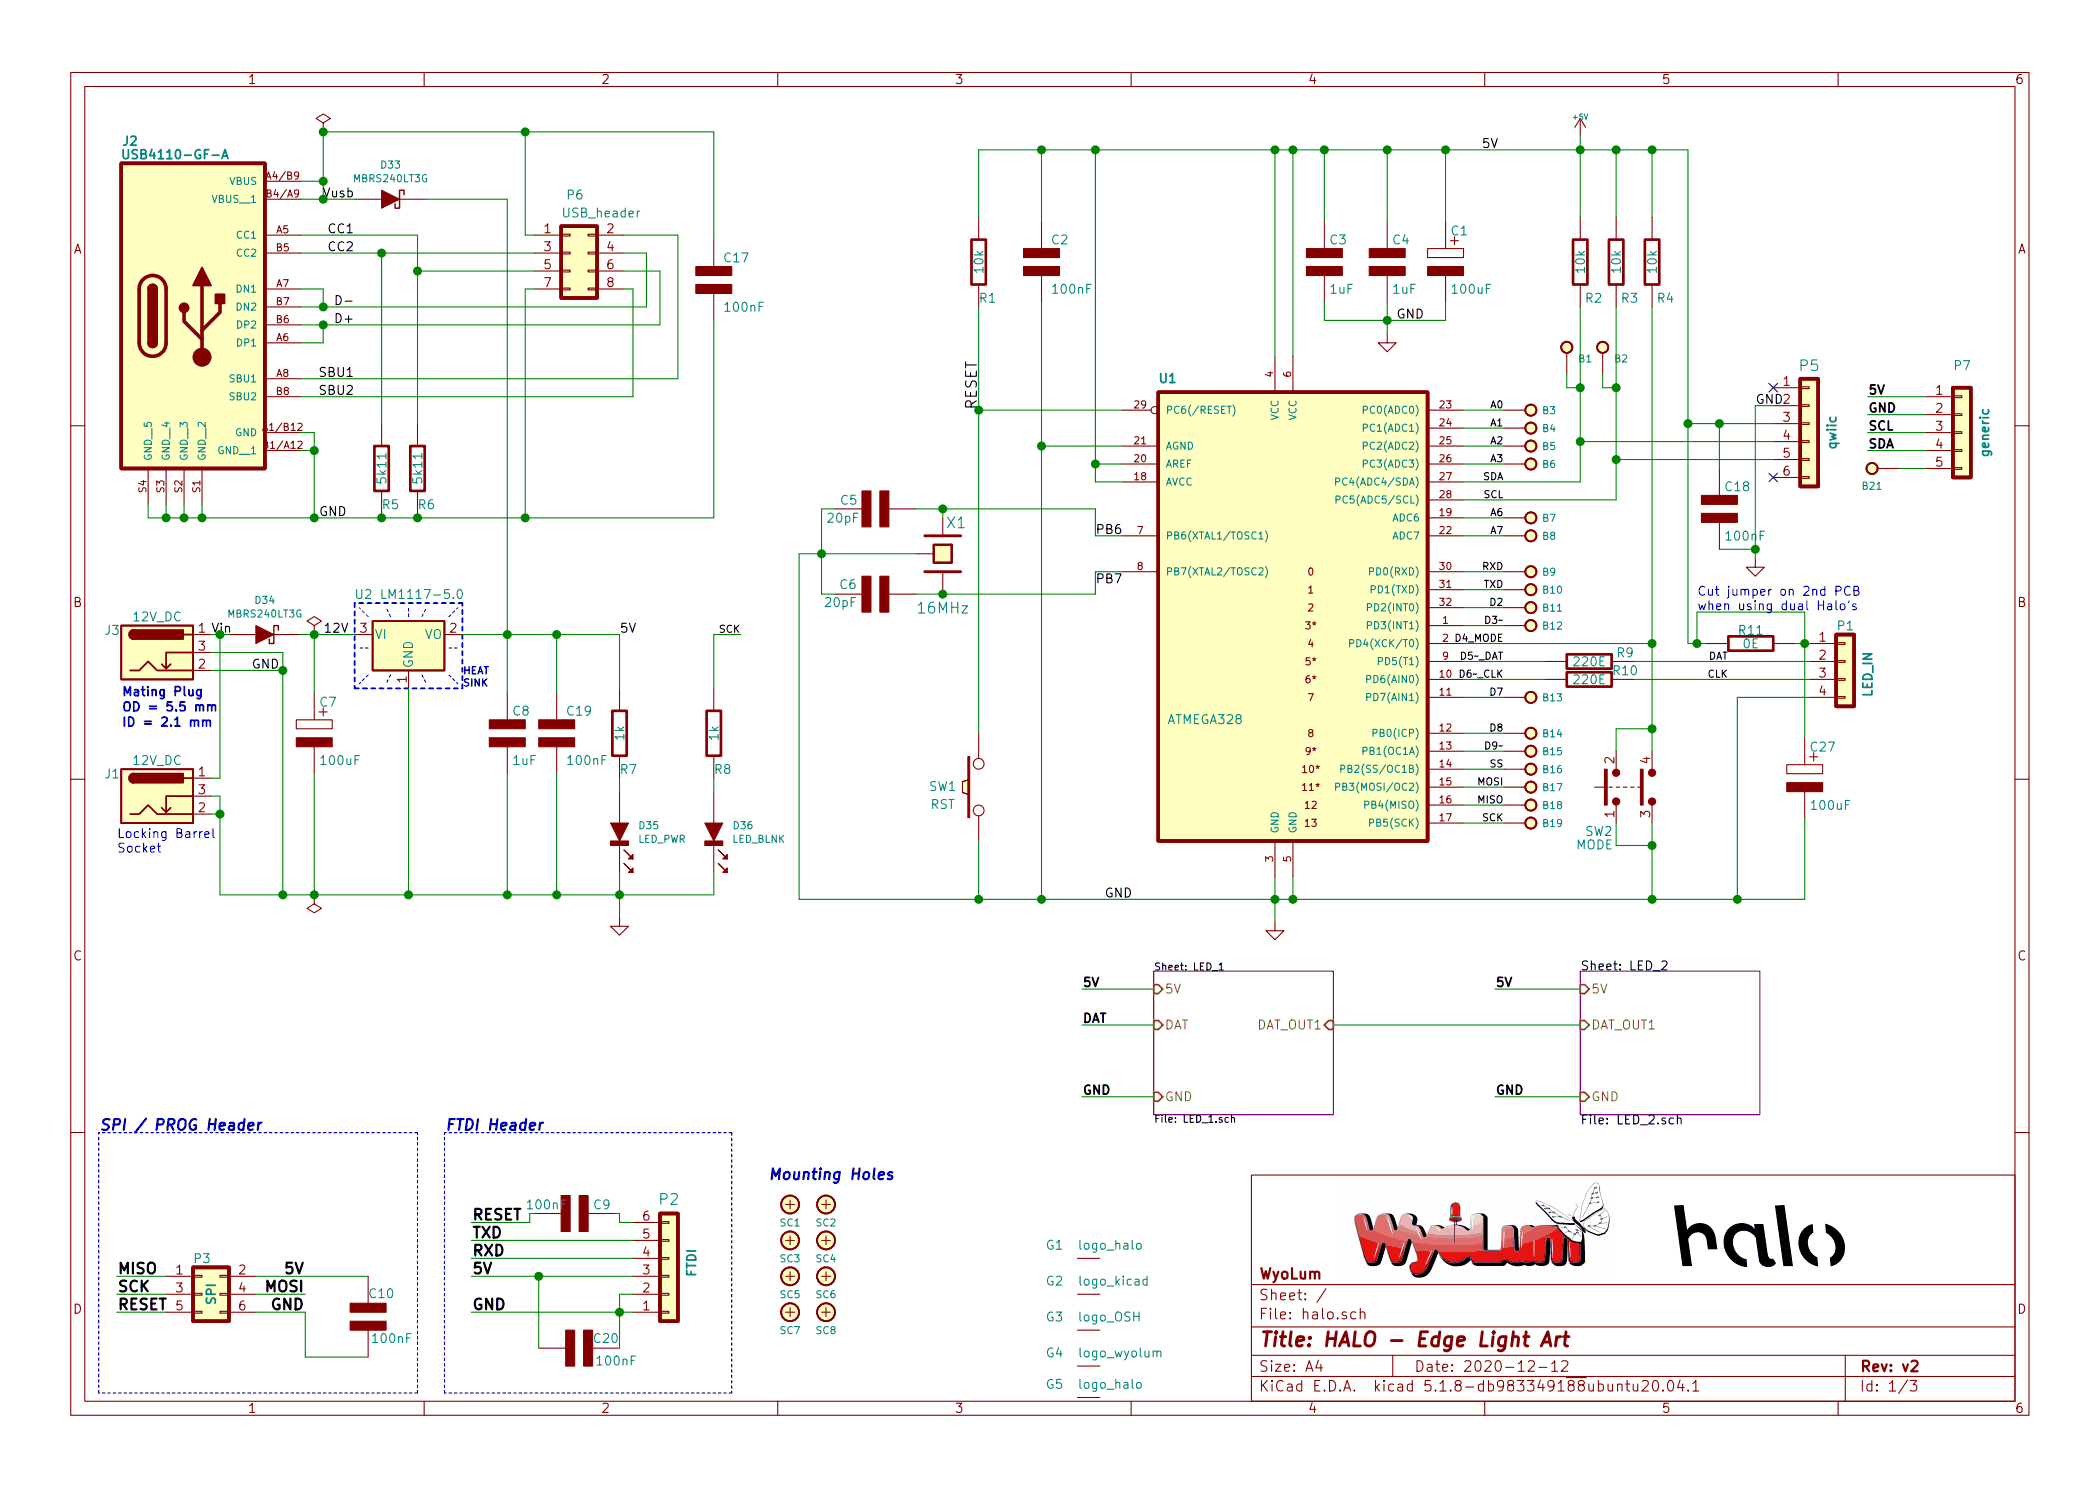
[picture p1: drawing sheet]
EESchema Schematic File Version 4
EELAYER 30 0
EELAYER END
$Descr A4 11693 8268
encoding utf-8
Sheet 1 3
Title "HALO - Edge Light Art"
Date "2020-12-12"
Rev "v2"
Comp "WyoLum"
Comment1 ""
Comment2 ""
Comment3 ""
Comment4 ""
$EndDescr
Wire Wire Line
	5250 3275 5250 3300
Wire Wire Line
	6250 2975 6100 2975
Wire Wire Line
	6100 2975 6100 2825
Wire Wire Line
	6250 2275 5450 2275
Wire Notes Line
	550  7750 550  6300
Wire Notes Line
	2325 7750 2325 6300
Wire Wire Line
	2625 6800 2950 6800
Wire Wire Line
	2950 6800 2950 6750
Wire Wire Line
	2950 6750 2975 6750
Wire Wire Line
	3525 7000 2625 7000
Wire Wire Line
	3450 7300 3450 7200
Wire Wire Line
	1700 7200 1425 7200
Wire Wire Line
	1425 7300 1700 7300
Connection ~ 3450 7300
Wire Wire Line
	5450 1200 5450 825 
Connection ~ 8800 825 
Wire Wire Line
	8800 750  8800 825 
Connection ~ 5800 2475
Wire Wire Line
	5800 5000 5800 2475
Connection ~ 7100 825 
Wire Wire Line
	8375 4375 8150 4375
Wire Wire Line
	7100 4875 7100 5000
Wire Wire Line
	7100 825  7100 1975
Wire Wire Line
	7200 825  7200 1975
Connection ~ 7200 825 
Wire Wire Line
	8375 4475 8150 4475
Wire Wire Line
	6250 2475 5800 2475
Connection ~ 7100 5000
Wire Wire Line
	5800 825  5800 1225
Connection ~ 5800 825 
Wire Wire Line
	5450 4675 5450 5000
Connection ~ 5800 5000
Wire Wire Line
	9000 825  9000 1200
Wire Wire Line
	8150 3275 8375 3275
Wire Wire Line
	8150 3175 8375 3175
Wire Wire Line
	3450 7200 3525 7200
Wire Wire Line
	925  7300 650  7300
Wire Wire Line
	925  7200 650  7200
Wire Wire Line
	925  7100 650  7100
Wire Wire Line
	3525 7100 3000 7100
Wire Wire Line
	2625 7300 3450 7300
Wire Wire Line
	3525 6900 2625 6900
Wire Wire Line
	3425 6750 3450 6750
Wire Wire Line
	3450 6750 3450 6800
Wire Wire Line
	3450 6800 3525 6800
Wire Notes Line
	4075 6300 2475 6300
Wire Notes Line
	4075 6300 4075 7750
Wire Notes Line
	4075 7750 2475 7750
Wire Notes Line
	2475 7750 2475 6300
Wire Wire Line
	5450 1700 5450 2275
Connection ~ 5450 2275
Wire Wire Line
	5250 3300 6100 3300
Wire Wire Line
	6100 3300 6100 3175
Wire Wire Line
	6100 3175 6250 3175
Wire Wire Line
	7200 5000 7200 4875
Text Label 6100 3250 0    50   ~ 0
PB7
Text Label 6100 2975 0    50   ~ 0
PB6
$Comp
L power:GND #PWR04
U 1 1
P 7100 5125
F 0 "#PWR04" H 7100 5125 30  0001 C CNN
F 1 "GND" H 7100 5055 30  0001 C CNN
F 2 "" H 7100 5125 60  0001 C CNN
F 3 "" H 7100 5125 60  0001 C CNN
	1    7100 5125
	1    0    0    -1  
$EndComp
$Comp
L halo:C_NPOL C6
U 1 1
P 4875 3300
F 0 "C6" V 4925 3400 50  0000 L CNN
F 1 "20pF" V 4825 3400 50  0000 L CNN
F 2 "halo:C_0805_2012Metric" H 4875 3300 60  0001 C CNN
F 3 "" H 4875 3300 60  0001 C CNN
F 4 "490-1734-1-ND" H 4875 3500 60  0001 C CNN "Digikey"
	1    4875 3300
	0    -1   -1   0   
$EndComp
$Comp
L halo:C_NPOL C5
U 1 1
P 4875 2825
F 0 "C5" V 4825 2625 50  0000 L CNN
F 1 "20pF" V 4925 2550 50  0000 L CNN
F 2 "halo:C_0805_2012Metric" H 4875 2825 60  0001 C CNN
F 3 "" H 4875 2825 60  0001 C CNN
F 4 "490-1734-1-ND" H 4875 3025 60  0001 C CNN "Digikey"
	1    4875 2825
	0    1    1    0   
$EndComp
Text Notes 2475 6300 0    60   Italic 12
FTDI Header
Text Notes 550  6300 0    60   Italic 12
SPI / PROG Header
Text Label 1700 7300 2    60   ~ 12
GND
$Comp
L power:+5V #PWR01
U 1 1
P 8800 750
F 0 "#PWR01" H 8800 710 30  0001 C CNN
F 1 "+5V" H 8800 860 30  0000 C CNN
F 2 "" H 8800 750 60  0001 C CNN
F 3 "" H 8800 750 60  0001 C CNN
	1    8800 750 
	1    0    0    -1  
$EndComp
Text Label 2625 7100 0    60   ~ 12
5V
Text Notes 4275 6575 0    60   Italic 12
Mounting Holes
Text Label 650  7100 0    60   ~ 12
MISO
Text Label 1700 7100 2    60   ~ 12
5V
Text Label 650  7200 0    60   ~ 12
SCK
Text Label 1700 7200 2    60   ~ 12
MOSI
Text Label 650  7300 0    60   ~ 12
RESET
Text Label 2625 7300 0    60   ~ 12
GND
Text Label 2625 6900 0    60   ~ 12
TXD
Text Label 2625 7000 0    60   ~ 12
RXD
Text Label 2625 6800 0    60   ~ 12
RESET
$Comp
L halo:CONN_01x06 P2
U 1 1
P 3775 7050
F 0 "P2" H 3725 6675 60  0000 C CNN
F 1 "FTDI" V 3850 7025 50  0000 C CNB
F 2 "halo:PinHeader_1x06_P2.54mm_Vertical_SMD_Pin1Left" H 3775 7050 60  0001 C CNN
F 3 "" H 3775 7050 60  0001 C CNN
	1    3775 7050
	1    0    0    1   
$EndComp
Text Label 5450 2275 1    60   ~ 0
RESET
Text Label 8375 3175 2    40   ~ 0
RXD
Text Label 8375 3275 2    40   ~ 0
TXD
$Comp
L halo:R2 R3
U 1 1
P 9000 1450
F 0 "R3" H 9075 1250 50  0000 C CNN
F 1 "10k" V 9000 1450 50  0000 C CNN
F 2 "halo:R_0805_2012Metric" H 9000 1450 60  0001 C CNN
F 3 "" H 9000 1450 60  0001 C CNN
	1    9000 1450
	1    0    0    -1  
$EndComp
$Comp
L halo:R2 R2
U 1 1
P 8800 1450
F 0 "R2" H 8875 1250 50  0000 C CNN
F 1 "10k" V 8800 1450 50  0000 C CNN
F 2 "halo:R_0805_2012Metric" H 8800 1450 60  0001 C CNN
F 3 "" H 8800 1450 60  0001 C CNN
	1    8800 1450
	1    0    0    -1  
$EndComp
$Comp
L halo:SW_PUSH SW1
U 1 1
P 5450 4375
F 0 "SW1" V 5450 4575 50  0000 C CNN
F 1 "RST" V 5350 4575 50  0000 C CNN
F 2 "halo:SW_Push_1P1T_NO_6x6mm_H9.5mm" H 5450 4375 60  0001 C CNN
F 3 "" H 5450 4375 60  0001 C CNN
F 4 "" H 5700 4585 60  0001 C CNN "DigiKey"
	1    5450 4375
	0    -1   -1   0   
$EndComp
$Comp
L halo:R2 R1
U 1 1
P 5450 1450
F 0 "R1" H 5500 1250 50  0000 C CNN
F 1 "10k" V 5450 1450 50  0000 C CNN
F 2 "halo:R_0805_2012Metric" H 5450 1450 60  0001 C CNN
F 3 "" H 5450 1450 60  0001 C CNN
	1    5450 1450
	1    0    0    -1  
$EndComp
$Comp
L halo:C_NPOL C2
U 1 1
P 5800 1450
F 0 "C2" H 5850 1575 50  0000 L CNN
F 1 "100nF" H 5850 1300 50  0000 L CNN
F 2 "halo:C_0805_2012Metric" H 5800 1450 60  0001 C CNN
F 3 "" H 5800 1450 60  0001 C CNN
	1    5800 1450
	1    0    0    -1  
$EndComp
Text Label 8375 2675 2    40   ~ 0
SDA
Text Label 8375 2775 2    40   ~ 0
SCL
Text Label 8375 4275 2    40   ~ 0
SS
Text Label 8375 4375 2    40   ~ 0
MOSI
Text Label 8375 4575 2    40   ~ 0
SCK
Text Label 8375 4475 2    40   ~ 0
MISO
$Comp
L halo:ATMEGA8-AI U1
U 1 1
P 7150 3275
F 0 "U1" H 6450 4425 50  0000 L BNB
F 1 "ATMEGA328" H 6500 2525 50  0000 L BNN
F 2 "halo:TQFP-32_7x7mm_P0.8mm" H 7675 1700 50  0001 C CNN
F 3 "" H 7150 3275 60  0001 C CNN
	1    7150 3275
	1    0    0    -1  
$EndComp
Wire Notes Line
	2325 6300 550  6300
Wire Notes Line
	2325 7750 550  7750
$Comp
L halo:CRYSTAL X1
U 1 1
P 5250 3075
F 0 "X1" V 5075 3150 60  0000 C CNN
F 1 "16MHz" V 5550 3075 60  0000 C CNN
F 2 "halo:Crystal_SMD_3225-4Pin_3.2x2.5mm" H 5250 3075 60  0001 C CNN
F 3 "" H 5250 3075 60  0000 C CNN
	1    5250 3075
	0    1    1    0   
$EndComp
Wire Wire Line
	6250 2575 6100 2575
Wire Wire Line
	8800 1700 8800 2150
Wire Wire Line
	8800 2675 8150 2675
Wire Wire Line
	8150 2775 9000 2775
Wire Wire Line
	9000 2775 9000 2550
Text Label 8250 825  0    50   ~ 0
5V
$Comp
L halo:C_NPOL C9
U 1 1
P 3200 6750
F 0 "C9" V 3150 6850 50  0000 L CNN
F 1 "100nF" V 3150 6475 50  0000 L CNN
F 2 "halo:C_0805_2012Metric" H 3200 6775 60  0001 C CNN
F 3 "" H 3200 6775 60  0000 C CNN
	1    3200 6750
	0    1    1    0   
$EndComp
Text Label 6150 5000 0    50   ~ 0
GND
Wire Wire Line
	6100 2575 6100 2675
$Comp
L halo:R2 R4
U 1 1
P 9200 1450
F 0 "R4" H 9275 1250 50  0000 C CNN
F 1 "10k" V 9200 1450 50  0000 C CNN
F 2 "halo:R_0805_2012Metric" H 9200 1450 60  0001 C CNN
F 3 "" H 9200 1450 60  0001 C CNN
	1    9200 1450
	1    0    0    -1  
$EndComp
Wire Wire Line
	9200 825  9200 1200
Connection ~ 9000 825 
Wire Wire Line
	9200 1700 9200 3575
Connection ~ 9200 3575
Text Label 8375 3575 2    40   ~ 0
D4_MODE
Wire Wire Line
	3450 7300 3525 7300
Wire Wire Line
	5450 825  5800 825 
Wire Wire Line
	8800 825  8800 1200
Wire Wire Line
	8800 825  9000 825 
Wire Wire Line
	5450 5000 5800 5000
Wire Wire Line
	5800 2475 5800 1675
Wire Wire Line
	7100 825  7200 825 
Wire Wire Line
	7200 825  7375 825 
Wire Wire Line
	7100 5000 7100 5125
Wire Wire Line
	7100 5000 7200 5000
Wire Wire Line
	5800 825  6100 825 
Wire Wire Line
	5800 5000 7100 5000
Wire Wire Line
	5450 2275 5450 4075
Wire Wire Line
	5250 2825 5250 2875
Wire Wire Line
	6100 2675 6250 2675
Wire Wire Line
	9000 825  9200 825 
Wire Wire Line
	9200 3575 9200 4050
Wire Wire Line
	8150 4575 8375 4575
Wire Wire Line
	8150 4275 8375 4275
Text Label 8375 3675 2    40   ~ 0
D5~~_DAT
Text Label 8375 3775 2    40   ~ 0
D6~~_CLK
$Comp
L halo:C_NPOL C3
U 1 1
P 7375 1450
F 0 "C3" H 7400 1575 50  0000 L CNN
F 1 "1uF" H 7400 1300 50  0000 L CNN
F 2 "halo:C_0805_2012Metric" H 7375 1475 60  0001 C CNN
F 3 "" H 7375 1475 60  0000 C CNN
	1    7375 1450
	1    0    0    -1  
$EndComp
$Comp
L halo:C_NPOL C4
U 1 1
P 7725 1450
F 0 "C4" H 7750 1575 50  0000 L CNN
F 1 "1uF" H 7750 1300 50  0000 L CNN
F 2 "halo:C_0805_2012Metric" H 7725 1475 60  0001 C CNN
F 3 "" H 7725 1475 60  0000 C CNN
	1    7725 1450
	1    0    0    -1  
$EndComp
$Comp
L halo:C_POL C1
U 1 1
P 8050 1425
F 0 "C1" H 8075 1575 50  0000 L CNN
F 1 "100uF" H 8075 1250 50  0000 L CNN
F 2 "halo:CP_Elec_6.3x7.7" H 8050 1425 60  0001 C CNN
F 3 "" H 8050 1425 60  0000 C CNN
	1    8050 1425
	1    0    0    -1  
$EndComp
Wire Wire Line
	7375 1225 7375 825 
Connection ~ 7375 825 
Wire Wire Line
	7375 825  7725 825 
Wire Wire Line
	7725 1225 7725 825 
Connection ~ 7725 825 
Wire Wire Line
	7725 825  8050 825 
Wire Wire Line
	8050 1225 8050 825 
Connection ~ 8050 825 
Wire Wire Line
	8050 825  8800 825 
Wire Wire Line
	7375 1675 7375 1775
Wire Wire Line
	7375 1775 7725 1775
Wire Wire Line
	8050 1775 8050 1675
Wire Wire Line
	7725 1675 7725 1775
Connection ~ 7725 1775
Wire Wire Line
	7725 1775 8050 1775
Wire Wire Line
	7725 1775 7725 1850
$Comp
L power:GND #PWR02
U 1 1
P 7725 1850
F 0 "#PWR02" H 7725 1850 30  0001 C CNN
F 1 "GND" H 7725 1780 30  0001 C CNN
F 2 "" H 7725 1850 60  0001 C CNN
F 3 "" H 7725 1850 60  0001 C CNN
	1    7725 1850
	1    0    0    -1  
$EndComp
Text Label 7775 1775 0    50   ~ 0
GND
$Comp
L halo:CONN_02x03_Odd_Even P3
U 1 1
P 1125 7200
F 0 "P3" H 1125 7400 50  0000 C CNN
F 1 "SPI" V 1175 7200 50  0000 C CNB
F 2 "halo:TC2030-IDC" H 1125 7200 50  0001 C CNN
F 3 "~" H 1125 7200 50  0001 C CNN
	1    1125 7200
	1    0    0    -1  
$EndComp
Wire Wire Line
	5100 2825 5250 2825
Connection ~ 5250 2825
Wire Wire Line
	5100 3300 5250 3300
Connection ~ 5250 3300
Wire Wire Line
	4650 2825 4575 2825
Wire Wire Line
	4575 2825 4575 3075
Wire Wire Line
	4650 3300 4575 3300
Wire Wire Line
	4575 3075 5100 3075
Connection ~ 4575 3075
Wire Wire Line
	4575 3075 4575 3300
Wire Wire Line
	6100 2825 5250 2825
$Comp
L halo:C_NPOL C10
U 1 1
P 2050 7325
F 0 "C10" H 1900 7200 50  0000 L CNN
F 1 "100nF" H 1800 7450 50  0000 L CNN
F 2 "halo:C_0805_2012Metric" H 2050 7350 60  0001 C CNN
F 3 "" H 2050 7350 60  0000 C CNN
	1    2050 7325
	-1   0    0    1   
$EndComp
Wire Wire Line
	1425 7100 2050 7100
Wire Wire Line
	2050 7550 1700 7550
Wire Wire Line
	1700 7550 1700 7300
Wire Wire Line
	7200 5000 9200 5000
Wire Wire Line
	9200 5000 9200 4700
Connection ~ 7200 5000
Wire Wire Line
	8150 3575 9200 3575
Wire Wire Line
	1675 1100 1800 1100
Wire Wire Line
	1675 1600 1800 1600
Wire Wire Line
	1800 1600 1800 1700
Wire Wire Line
	1800 1700 1675 1700
Wire Wire Line
	1675 1800 1800 1800
Wire Wire Line
	1800 1800 1800 1900
Wire Wire Line
	1800 1900 1675 1900
$Comp
L halo:R2 R5
U 1 1
P 2125 2600
F 0 "R5" H 2175 2400 50  0000 C CNN
F 1 "5k11" V 2125 2600 50  0000 C CNN
F 2 "halo:R_0805_2012Metric" H 2125 2600 60  0001 C CNN
F 3 "" H 2125 2600 60  0001 C CNN
	1    2125 2600
	1    0    0    -1  
$EndComp
$Comp
L halo:R2 R6
U 1 1
P 2325 2600
F 0 "R6" H 2375 2400 50  0000 C CNN
F 1 "5k11" V 2325 2600 50  0000 C CNN
F 2 "halo:R_0805_2012Metric" H 2325 2600 60  0001 C CNN
F 3 "" H 2325 2600 60  0001 C CNN
	1    2325 2600
	1    0    0    -1  
$EndComp
Text Label 1975 1100 2    50   ~ 0
Vusb
Text Label 1975 1700 2    50   ~ 0
D-
Text Label 1975 1800 2    50   ~ 0
D+
Text Label 1975 2100 2    50   ~ 0
SBU1
Text Label 1975 2200 2    50   ~ 0
SBU2
Text Label 1775 2875 0    50   ~ 0
GND
Text Label 1975 1300 2    50   ~ 0
CC1
Text Label 1975 1400 2    50   ~ 0
CC2
Connection ~ 6100 2575
Wire Wire Line
	6100 2575 6100 825 
Connection ~ 6100 825 
Wire Wire Line
	6100 825  7100 825 
Wire Wire Line
	4575 3075 4450 3075
Wire Wire Line
	4450 3075 4450 5000
Wire Wire Line
	4450 5000 5450 5000
Connection ~ 5450 5000
$Comp
L halo:DIODESCH D34
U 1 1
P 1475 3525
F 0 "D34" H 1475 3718 40  0000 C CNN
F 1 "MBRS240LT3G" H 1475 3642 40  0000 C CNN
F 2 "halo:D_SMB" H 1475 3525 60  0001 C CNN
F 3 "" H 1475 3525 60  0000 C CNN
	1    1475 3525
	1    0    0    -1  
$EndComp
$Comp
L halo:LM1117-5.0 U2
U 1 1
P 2275 3525
F 0 "U2" H 2025 3750 50  0000 C CNN
F 1 "LM1117-5.0" H 2350 3750 50  0000 C CNN
F 2 "halo:SOT-223-3_TabPin2" H 2275 3525 50  0001 C CNN
F 3 "http://www.ti.com/lit/ds/symlink/lm1117.pdf" H 2275 3525 50  0001 C CNN
	1    2275 3525
	1    0    0    -1  
$EndComp
$Comp
L halo:C_POL C7
U 1 1
P 1750 4050
F 0 "C7" H 1775 4200 50  0000 L CNN
F 1 "100uF" H 1775 3875 50  0000 L CNN
F 2 "halo:CP_Elec_6.3x7.7" H 1750 4050 60  0001 C CNN
F 3 "" H 1750 4050 60  0000 C CNN
	1    1750 4050
	1    0    0    -1  
$EndComp
$Comp
L halo:C_NPOL C8
U 1 1
P 2825 4075
F 0 "C8" H 2850 4200 50  0000 L CNN
F 1 "1uF" H 2850 3925 50  0000 L CNN
F 2 "halo:C_0805_2012Metric" H 2825 4100 60  0001 C CNN
F 3 "" H 2825 4100 60  0000 C CNN
	1    2825 4075
	1    0    0    -1  
$EndComp
Wire Wire Line
	1175 3525 1225 3525
Wire Wire Line
	1675 3525 1750 3525
Wire Wire Line
	2575 3525 2825 3525
Wire Wire Line
	2825 3525 2825 3850
Wire Wire Line
	2825 4300 2825 4975
Wire Wire Line
	2825 4975 2275 4975
Wire Wire Line
	1575 4975 1575 3725
Wire Wire Line
	1575 3725 1175 3725
Wire Wire Line
	1750 3850 1750 3525
Connection ~ 1750 3525
Wire Wire Line
	1750 3525 1975 3525
Wire Wire Line
	2275 3825 2275 4975
Connection ~ 2275 4975
Wire Wire Line
	2275 4975 1750 4975
Wire Wire Line
	1750 4300 1750 4975
Connection ~ 1750 4975
Wire Wire Line
	1750 4975 1575 4975
$Comp
L halo:R2 R7
U 1 1
P 3450 4075
F 0 "R7" H 3500 3875 50  0000 C CNN
F 1 "1k" V 3450 4075 50  0000 C CNN
F 2 "halo:R_0805_2012Metric" H 3450 4075 60  0001 C CNN
F 3 "" H 3450 4075 60  0001 C CNN
	1    3450 4075
	1    0    0    -1  
$EndComp
Wire Wire Line
	3450 3825 3450 3525
Wire Wire Line
	3450 3525 3100 3525
Connection ~ 2825 3525
$Comp
L halo:DIODE_LED D35
U 1 1
P 3450 4625
F 0 "D35" V 3412 4727 40  0000 L CNN
F 1 "LED_PWR" V 3488 4727 40  0000 L CNN
F 2 "halo:LED_0805_2012Metric" H 3450 4625 60  0001 C CNN
F 3 "" H 3450 4625 60  0000 C CNN
	1    3450 4625
	0    1    1    0   
$EndComp
Wire Wire Line
	3450 4325 3450 4400
Wire Wire Line
	3450 4850 3450 4975
Wire Wire Line
	3450 4975 3100 4975
Connection ~ 2825 4975
$Comp
L halo:DIODESCH D33
U 1 1
P 2175 1100
F 0 "D33" H 2175 1293 40  0000 C CNN
F 1 "MBRS240LT3G" H 2175 1217 40  0000 C CNN
F 2 "halo:D_SMB" H 2175 1100 60  0001 C CNN
F 3 "" H 2175 1100 60  0000 C CNN
	1    2175 1100
	1    0    0    -1  
$EndComp
Wire Wire Line
	2375 1100 2825 1100
Wire Wire Line
	2825 1100 2825 3525
Text Label 3450 3525 0    50   ~ 0
5V
Text Label 1800 3525 0    50   ~ 0
12V
Text Label 1175 3525 0    50   ~ 0
Vin
$Comp
L halo:R2 R8
U 1 1
P 3975 4075
F 0 "R8" H 4025 3875 50  0000 C CNN
F 1 "1k" V 3975 4075 50  0000 C CNN
F 2 "halo:R_0805_2012Metric" H 3975 4075 60  0001 C CNN
F 3 "" H 3975 4075 60  0001 C CNN
	1    3975 4075
	1    0    0    -1  
$EndComp
$Comp
L halo:DIODE_LED D36
U 1 1
P 3975 4625
F 0 "D36" V 3937 4727 40  0000 L CNN
F 1 "LED_BLNK" V 4013 4727 40  0000 L CNN
F 2 "halo:LED_0805_2012Metric" H 3975 4625 60  0001 C CNN
F 3 "" H 3975 4625 60  0000 C CNN
	1    3975 4625
	0    1    1    0   
$EndComp
Wire Wire Line
	3975 4325 3975 4400
Wire Wire Line
	3450 4975 3975 4975
Wire Wire Line
	3975 4975 3975 4850
Connection ~ 3450 4975
Wire Wire Line
	3975 3825 3975 3525
Wire Wire Line
	3975 3525 4125 3525
Text Label 4125 3525 2    40   ~ 0
SCK
$Comp
L power:GND #PWR03
U 1 1
P 3450 5100
F 0 "#PWR03" H 3450 5100 30  0001 C CNN
F 1 "GND" H 3450 5030 30  0001 C CNN
F 2 "" H 3450 5100 60  0001 C CNN
F 3 "" H 3450 5100 60  0001 C CNN
	1    3450 5100
	1    0    0    -1  
$EndComp
Wire Wire Line
	3450 5100 3450 4975
Text Label 1400 3725 0    50   ~ 0
GND
Wire Wire Line
	8150 4075 8375 4075
Wire Wire Line
	8150 4175 8375 4175
Wire Wire Line
	8150 3875 8375 3875
Wire Wire Line
	8150 3375 8375 3375
Wire Wire Line
	8150 3475 8375 3475
Wire Wire Line
	8150 2975 8375 2975
Wire Wire Line
	8150 2875 8375 2875
Wire Wire Line
	8150 2575 8375 2575
Wire Wire Line
	8150 2475 8375 2475
Wire Wire Line
	8150 2375 8375 2375
Wire Wire Line
	8150 2275 8375 2275
Text Label 8375 4175 2    40   ~ 0
D9~~
Text Label 8375 4075 2    40   ~ 0
D8
Text Label 8375 3875 2    40   ~ 0
D7
Text Label 8375 3475 2    40   ~ 0
D3~~
Text Label 8375 3375 2    40   ~ 0
D2
Text Label 8375 2275 2    40   ~ 0
A0
Text Label 8375 2375 2    40   ~ 0
A1
Text Label 8375 2475 2    40   ~ 0
A2
Text Label 8375 2575 2    40   ~ 0
A3
Text Label 8375 2875 2    40   ~ 0
A6
Text Label 8375 2975 2    40   ~ 0
A7
$Comp
L halo:CONN_02x04_Odd_Even P6
U 1 1
P 3225 1450
F 0 "P6" H 3150 1825 50  0000 L CNN
F 1 "USB_header" H 3125 1725 50  0000 L CNN
F 2 "halo:PinHeader_2x04_P2.54mm_Vertical_SMD" H 3225 1450 50  0001 C CNN
F 3 "~" H 3225 1450 50  0001 C CNN
	1    3225 1450
	1    0    0    -1  
$EndComp
Wire Wire Line
	1800 1100 1800 1000
Connection ~ 1800 1100
Wire Wire Line
	1800 1100 1975 1100
$Comp
L halo:I_O B3
U 1 1
P 8525 2275
F 0 "B3" H 8585 2275 40  0000 L CNN
F 1 "I_O" H 8525 2330 30  0001 C CNN
F 2 "halo:breakout_smd" H 8525 2275 60  0001 C CNN
F 3 "" H 8525 2275 60  0000 C CNN
	1    8525 2275
	1    0    0    -1  
$EndComp
$Comp
L halo:I_O B4
U 1 1
P 8525 2375
F 0 "B4" H 8585 2375 40  0000 L CNN
F 1 "I_O" H 8525 2430 30  0001 C CNN
F 2 "halo:breakout_smd" H 8525 2375 60  0001 C CNN
F 3 "" H 8525 2375 60  0000 C CNN
	1    8525 2375
	1    0    0    -1  
$EndComp
$Comp
L halo:I_O B5
U 1 1
P 8525 2475
F 0 "B5" H 8585 2475 40  0000 L CNN
F 1 "I_O" H 8525 2530 30  0001 C CNN
F 2 "halo:breakout_smd" H 8525 2475 60  0001 C CNN
F 3 "" H 8525 2475 60  0000 C CNN
	1    8525 2475
	1    0    0    -1  
$EndComp
$Comp
L halo:I_O B6
U 1 1
P 8525 2575
F 0 "B6" H 8585 2575 40  0000 L CNN
F 1 "I_O" H 8525 2630 30  0001 C CNN
F 2 "halo:breakout_smd" H 8525 2575 60  0001 C CNN
F 3 "" H 8525 2575 60  0000 C CNN
	1    8525 2575
	1    0    0    -1  
$EndComp
$Comp
L halo:I_O B7
U 1 1
P 8525 2875
F 0 "B7" H 8585 2875 40  0000 L CNN
F 1 "I_O" H 8525 2930 30  0001 C CNN
F 2 "halo:breakout_smd" H 8525 2875 60  0001 C CNN
F 3 "" H 8525 2875 60  0000 C CNN
	1    8525 2875
	1    0    0    -1  
$EndComp
$Comp
L halo:I_O B8
U 1 1
P 8525 2975
F 0 "B8" H 8585 2975 40  0000 L CNN
F 1 "I_O" H 8525 3030 30  0001 C CNN
F 2 "halo:breakout_smd" H 8525 2975 60  0001 C CNN
F 3 "" H 8525 2975 60  0000 C CNN
	1    8525 2975
	1    0    0    -1  
$EndComp
$Comp
L halo:I_O B9
U 1 1
P 8525 3175
F 0 "B9" H 8585 3175 40  0000 L CNN
F 1 "I_O" H 8525 3230 30  0001 C CNN
F 2 "halo:breakout_smd" H 8525 3175 60  0001 C CNN
F 3 "" H 8525 3175 60  0000 C CNN
	1    8525 3175
	1    0    0    -1  
$EndComp
$Comp
L halo:I_O B10
U 1 1
P 8525 3275
F 0 "B10" H 8585 3275 40  0000 L CNN
F 1 "I_O" H 8525 3330 30  0001 C CNN
F 2 "halo:breakout_smd" H 8525 3275 60  0001 C CNN
F 3 "" H 8525 3275 60  0000 C CNN
	1    8525 3275
	1    0    0    -1  
$EndComp
$Comp
L halo:I_O B11
U 1 1
P 8525 3375
F 0 "B11" H 8585 3375 40  0000 L CNN
F 1 "I_O" H 8525 3430 30  0001 C CNN
F 2 "halo:breakout_smd" H 8525 3375 60  0001 C CNN
F 3 "" H 8525 3375 60  0000 C CNN
	1    8525 3375
	1    0    0    -1  
$EndComp
$Comp
L halo:I_O B12
U 1 1
P 8525 3475
F 0 "B12" H 8585 3475 40  0000 L CNN
F 1 "I_O" H 8525 3530 30  0001 C CNN
F 2 "halo:breakout_smd" H 8525 3475 60  0001 C CNN
F 3 "" H 8525 3475 60  0000 C CNN
	1    8525 3475
	1    0    0    -1  
$EndComp
$Comp
L halo:I_O B13
U 1 1
P 8525 3875
F 0 "B13" H 8585 3875 40  0000 L CNN
F 1 "I_O" H 8525 3930 30  0001 C CNN
F 2 "halo:breakout_smd" H 8525 3875 60  0001 C CNN
F 3 "" H 8525 3875 60  0000 C CNN
	1    8525 3875
	1    0    0    -1  
$EndComp
$Comp
L halo:I_O B14
U 1 1
P 8525 4075
F 0 "B14" H 8585 4075 40  0000 L CNN
F 1 "I_O" H 8525 4130 30  0001 C CNN
F 2 "halo:breakout_smd" H 8525 4075 60  0001 C CNN
F 3 "" H 8525 4075 60  0000 C CNN
	1    8525 4075
	1    0    0    -1  
$EndComp
$Comp
L halo:I_O B15
U 1 1
P 8525 4175
F 0 "B15" H 8585 4175 40  0000 L CNN
F 1 "I_O" H 8525 4230 30  0001 C CNN
F 2 "halo:breakout_smd" H 8525 4175 60  0001 C CNN
F 3 "" H 8525 4175 60  0000 C CNN
	1    8525 4175
	1    0    0    -1  
$EndComp
$Comp
L halo:I_O B16
U 1 1
P 8525 4275
F 0 "B16" H 8585 4275 40  0000 L CNN
F 1 "I_O" H 8525 4330 30  0001 C CNN
F 2 "halo:breakout_smd" H 8525 4275 60  0001 C CNN
F 3 "" H 8525 4275 60  0000 C CNN
	1    8525 4275
	1    0    0    -1  
$EndComp
$Comp
L halo:I_O B17
U 1 1
P 8525 4375
F 0 "B17" H 8585 4375 40  0000 L CNN
F 1 "I_O" H 8525 4430 30  0001 C CNN
F 2 "halo:breakout_smd" H 8525 4375 60  0001 C CNN
F 3 "" H 8525 4375 60  0000 C CNN
	1    8525 4375
	1    0    0    -1  
$EndComp
$Comp
L halo:I_O B18
U 1 1
P 8525 4475
F 0 "B18" H 8585 4475 40  0000 L CNN
F 1 "I_O" H 8525 4530 30  0001 C CNN
F 2 "halo:breakout_smd" H 8525 4475 60  0001 C CNN
F 3 "" H 8525 4475 60  0000 C CNN
	1    8525 4475
	1    0    0    -1  
$EndComp
$Comp
L halo:I_O B19
U 1 1
P 8525 4575
F 0 "B19" H 8585 4575 40  0000 L CNN
F 1 "I_O" H 8525 4630 30  0001 C CNN
F 2 "halo:breakout_smd" H 8525 4575 60  0001 C CNN
F 3 "" H 8525 4575 60  0000 C CNN
	1    8525 4575
	1    0    0    -1  
$EndComp
$Comp
L halo:I_O B1
U 1 1
P 8725 1925
F 0 "B1" V 8659 1864 40  0000 R CNN
F 1 "I_O" H 8725 1980 30  0001 C CNN
F 2 "halo:breakout_smd" H 8725 1925 60  0001 C CNN
F 3 "" H 8725 1925 60  0000 C CNN
	1    8725 1925
	0    -1   -1   0   
$EndComp
$Comp
L halo:I_O B2
U 1 1
P 8925 1925
F 0 "B2" V 8859 1864 40  0000 R CNN
F 1 "I_O" H 8925 1980 30  0001 C CNN
F 2 "halo:breakout_smd" H 8925 1925 60  0001 C CNN
F 3 "" H 8925 1925 60  0000 C CNN
	1    8925 1925
	0    -1   -1   0   
$EndComp
Wire Wire Line
	8925 2075 8925 2150
Wire Wire Line
	8925 2150 9000 2150
Connection ~ 9000 2150
Wire Wire Line
	9000 2150 9000 1700
Wire Wire Line
	8725 2075 8725 2150
Wire Wire Line
	8725 2150 8800 2150
Connection ~ 8800 2150
Wire Wire Line
	8800 2150 8800 2450
$Comp
L halo:CONN_01x04 P1
U 1 1
P 10325 3725
F 0 "P1" H 10225 3975 50  0000 L CNN
F 1 "LED_IN" V 10400 3575 50  0000 L CNB
F 2 "halo:PinSocket_1x04_P2.54mm_Vertical_SMD_Pin1Left" H 10325 3725 60  0001 C CNN
F 3 "" H 10325 3725 60  0000 C CNN
	1    10325 3725
	1    0    0    -1  
$EndComp
Wire Wire Line
	10075 3875 9675 3875
Wire Wire Line
	9675 3875 9675 5000
Wire Wire Line
	9675 5000 9200 5000
Connection ~ 9200 5000
Wire Wire Line
	9400 3575 9400 2350
Wire Wire Line
	9400 825  9200 825 
Connection ~ 9200 825 
Wire Notes Line width 10
	2575 3825 2575 3350
Wire Notes Line width 10
	2575 3350 1975 3350
Wire Notes Line width 10
	1975 3350 1975 3825
Wire Notes Line width 10
	1975 3825 2575 3825
Wire Notes Line
	2500 3750 2550 3800
Wire Notes Line
	2050 3750 2000 3800
Wire Notes Line
	2050 3425 2000 3375
Wire Notes Line
	2500 3425 2550 3375
Wire Notes Line
	2275 3425 2275 3375
Wire Notes Line
	2500 3600 2550 3600
Wire Notes Line
	2050 3600 2000 3600
Wire Notes Line
	2175 3425 2150 3375
Wire Notes Line
	2350 3425 2375 3375
Wire Notes Line
	2350 3750 2375 3800
Wire Notes Line
	2175 3750 2150 3800
Text Notes 2575 3825 0    40   ~ 8
HEAT\nSINK
Wire Wire Line
	6425 5700 6025 5700
Wire Wire Line
	6425 5500 6025 5500
Wire Wire Line
	6025 6100 6425 6100
Text Label 6025 5700 0    50   ~ 10
DAT
Text Label 6025 6100 0    50   ~ 10
GND
Text Label 6025 5500 0    50   ~ 10
5V
$Comp
L power:PWR_FLAG #FLG0101
U 1 1
P 1750 3525
F 0 "#FLG0101" H 1750 3600 50  0001 C CNN
F 1 "PWR_FLAG" H 1750 3698 50  0001 C CNN
F 2 "" H 1750 3525 50  0001 C CNN
F 3 "~" H 1750 3525 50  0001 C CNN
	1    1750 3525
	1    0    0    -1  
$EndComp
$Comp
L power:PWR_FLAG #FLG0102
U 1 1
P 1750 4975
F 0 "#FLG0102" H 1750 5050 50  0001 C CNN
F 1 "PWR_FLAG" H 1750 5148 50  0001 C CNN
F 2 "" H 1750 4975 50  0001 C CNN
F 3 "~" H 1750 4975 50  0001 C CNN
	1    1750 4975
	-1   0    0    1   
$EndComp
Wire Wire Line
	2125 2850 2125 2875
Wire Wire Line
	2125 2875 2325 2875
Wire Wire Line
	2325 2850 2325 2875
Connection ~ 2325 2875
Wire Wire Line
	1675 1300 2325 1300
Wire Wire Line
	9875 2350 9575 2350
Connection ~ 9400 2350
Wire Wire Line
	9400 2350 9400 825 
Wire Wire Line
	9875 2450 8800 2450
Connection ~ 8800 2450
Wire Wire Line
	8800 2450 8800 2675
Wire Wire Line
	9875 2550 9000 2550
Connection ~ 9000 2550
Wire Wire Line
	9000 2550 9000 2150
Wire Wire Line
	9875 2250 9775 2250
Wire Wire Line
	9775 2250 9775 3050
$Comp
L power:GND #PWR05
U 1 1
P 9775 3100
F 0 "#PWR05" H 9775 3100 30  0001 C CNN
F 1 "GND" H 9775 3030 30  0001 C CNN
F 2 "" H 9775 3100 60  0001 C CNN
F 3 "" H 9775 3100 60  0001 C CNN
	1    9775 3100
	1    0    0    -1  
$EndComp
Text Label 9775 2250 0    50   ~ 0
GND
$Comp
L halo:logo_halo G1
U 1 1
P 6000 7000
F 0 "G1" H 5925 7075 50  0000 R CNN
F 1 "logo_halo" H 6000 7075 50  0000 L CNN
F 2 "halo:logo_halo" H 6000 7000 50  0001 C CNN
F 3 "" H 6000 7000 50  0001 C CNN
	1    6000 7000
	1    0    0    -1  
$EndComp
$Comp
L halo:logo_kicad G2
U 1 1
P 6000 7200
F 0 "G2" H 5925 7275 50  0000 R CNN
F 1 "logo_kicad" H 6000 7275 50  0000 L CNN
F 2 "halo:logo_KiCad_12mm_SilkScreen" H 6000 7200 50  0001 C CNN
F 3 "" H 6000 7200 50  0001 C CNN
	1    6000 7200
	1    0    0    -1  
$EndComp
$Comp
L halo:logo_OSH G3
U 1 1
P 6000 7400
F 0 "G3" H 5925 7475 50  0000 R CNN
F 1 "logo_OSH" H 6000 7475 50  0000 L CNN
F 2 "halo:logo_OSHW_11.4x12mm_SilkScreen" H 6000 7400 50  0001 C CNN
F 3 "" H 6000 7400 50  0001 C CNN
	1    6000 7400
	1    0    0    -1  
$EndComp
$Comp
L halo:logo_wyolum G4
U 1 1
P 6000 7600
F 0 "G4" H 5925 7675 50  0000 R CNN
F 1 "logo_wyolum" H 6000 7675 50  0000 L CNN
F 2 "halo:logo_wyolum" H 6000 7600 50  0001 C CNN
F 3 "" H 6000 7600 50  0001 C CNN
	1    6000 7600
	1    0    0    -1  
$EndComp
$Comp
L Connector:Barrel_Jack_Switch J3
U 1 1
P 875 3625
F 0 "J3" H 625 3750 50  0000 C CNN
F 1 "12V_DC" H 875 3825 50  0000 C CNN
F 2 "halo:barrel_jack_DC-005-5A-2_5-SMT" H 925 3585 50  0001 C CNN
F 3 "~" H 925 3585 50  0001 C CNN
	1    875  3625
	1    0    0    -1  
$EndComp
Wire Wire Line
	1175 3625 1575 3625
Wire Wire Line
	1575 3625 1575 3725
Connection ~ 1575 3725
Text Notes 675  4050 0    50   ~ 10
Mating Plug\nOD = 5.5 mm\nID = 2.1 mm
$Comp
L halo:SW_Push_Dual SW2
U 1 1
P 9000 4375
F 0 "SW2" V 8750 4550 50  0000 R CNN
F 1 "MODE" V 8675 4600 50  0000 R CNN
F 2 "halo:PinHeader_2x02_P2.54mm_Vertical_SMD" H 9000 4575 50  0001 C CNN
F 3 "~" H 9000 4575 50  0001 C CNN
	1    9000 4375
	0    -1   -1   0   
$EndComp
Wire Wire Line
	9000 4575 9000 4700
Wire Wire Line
	9000 4700 9200 4700
Connection ~ 9200 4700
Wire Wire Line
	9200 4700 9200 4575
Wire Wire Line
	9000 4175 9000 4050
Wire Wire Line
	9000 4050 9200 4050
Connection ~ 9200 4050
Wire Wire Line
	9200 4050 9200 4175
$Comp
L halo:SCREW SC8
U 1 1
P 4600 7300
F 0 "SC8" H 4600 7200 40  0000 C CNN
F 1 "SCREW" H 4600 7400 40  0001 C CNN
F 2 "halo:MountingHole_3.2mm_M3_Pad_Via" H 4600 7300 60  0001 C CNN
F 3 "" H 4600 7300 60  0001 C CNN
	1    4600 7300
	1    0    0    -1  
$EndComp
$Comp
L halo:SCREW SC7
U 1 1
P 4400 7300
F 0 "SC7" H 4400 7200 40  0000 C CNN
F 1 "SCREW" H 4400 7400 40  0001 C CNN
F 2 "halo:MountingHole_3.2mm_M3_Pad_Via" H 4400 7300 60  0001 C CNN
F 3 "" H 4400 7300 60  0001 C CNN
	1    4400 7300
	1    0    0    -1  
$EndComp
$Comp
L halo:SCREW SC6
U 1 1
P 4600 7100
F 0 "SC6" H 4600 7000 40  0000 C CNN
F 1 "SCREW" H 4600 7200 40  0001 C CNN
F 2 "halo:MountingHole_3.2mm_M3_Pad_Via" H 4600 7100 60  0001 C CNN
F 3 "" H 4600 7100 60  0001 C CNN
	1    4600 7100
	1    0    0    -1  
$EndComp
$Comp
L halo:SCREW SC5
U 1 1
P 4400 7100
F 0 "SC5" H 4400 7000 40  0000 C CNN
F 1 "SCREW" H 4400 7200 40  0001 C CNN
F 2 "halo:MountingHole_3.2mm_M3_Pad_Via" H 4400 7100 60  0001 C CNN
F 3 "" H 4400 7100 60  0001 C CNN
	1    4400 7100
	1    0    0    -1  
$EndComp
$Comp
L halo:SCREW SC4
U 1 1
P 4600 6900
F 0 "SC4" H 4600 6800 40  0000 C CNN
F 1 "SCREW" H 4600 7000 40  0001 C CNN
F 2 "halo:MountingHole_3.2mm_M3_Pad_Via" H 4600 6900 60  0001 C CNN
F 3 "" H 4600 6900 60  0001 C CNN
	1    4600 6900
	1    0    0    -1  
$EndComp
$Comp
L halo:SCREW SC3
U 1 1
P 4400 6900
F 0 "SC3" H 4400 6800 40  0000 C CNN
F 1 "SCREW" H 4400 7000 40  0001 C CNN
F 2 "halo:MountingHole_3.2mm_M3_Pad_Via" H 4400 6900 60  0001 C CNN
F 3 "" H 4400 6900 60  0001 C CNN
	1    4400 6900
	1    0    0    -1  
$EndComp
$Comp
L halo:SCREW SC2
U 1 1
P 4600 6700
F 0 "SC2" H 4600 6600 40  0000 C CNN
F 1 "SCREW" H 4600 6800 40  0001 C CNN
F 2 "halo:MountingHole_3.2mm_M3_Pad_Via" H 4600 6700 60  0001 C CNN
F 3 "" H 4600 6700 60  0001 C CNN
	1    4600 6700
	1    0    0    -1  
$EndComp
$Comp
L halo:SCREW SC1
U 1 1
P 4400 6700
F 0 "SC1" H 4400 6600 40  0000 C CNN
F 1 "SCREW" H 4400 6800 40  0001 C CNN
F 2 "halo:MountingHole_3.2mm_M3_Pad_Via" H 4400 6700 60  0001 C CNN
F 3 "" H 4400 6700 60  0001 C CNN
	1    4400 6700
	1    0    0    -1  
$EndComp
$Comp
L halo:CONN_01x06 P5
U 1 1
P 10125 2400
F 0 "P5" H 10075 2775 60  0000 C CNN
F 1 "qwiic" V 10200 2400 50  0000 C CNB
F 2 "halo:sparkfun_apds_9960_smd" H 10125 2400 60  0001 C CNN
F 3 "" H 10125 2400 60  0001 C CNN
	1    10125 2400
	1    0    0    -1  
$EndComp
NoConn ~ 9875 2150
NoConn ~ 9875 2650
$Comp
L halo:USB4110-GF-A J2
U 1 1
P 975 1750
F 0 "J2" H 725 2725 50  0000 C CNB
F 1 "USB4110-GF-A" H 975 2650 50  0000 C CNB
F 2 "halo:GCT_USB4110-GF-A" H 500 1365 50  0001 L BNN
F 3 "" H 975 1750 50  0001 L BNN
F 4 "Manufacturer Recommendations" H 505 1300 50  0001 L BNN "STANDARD"
F 5 "3.26 mm" H 510 1235 50  0001 L BNN "MAXIMUM_PACKAGE_HEIGHT"
F 6 "A" H 515 1165 50  0001 L BNN "PARTREV"
F 7 "GCT" H 510 1100 50  0001 L BNN "MANUFACTURER"
	1    975  1750
	1    0    0    -1  
$EndComp
Wire Wire Line
	1675 1000 1800 1000
Connection ~ 1800 1000
Wire Wire Line
	1800 1000 1800 725 
Wire Wire Line
	1675 2400 1750 2400
Wire Wire Line
	1750 2400 1750 2500
Wire Wire Line
	1750 2875 2125 2875
Connection ~ 2125 2875
Wire Wire Line
	1675 2500 1750 2500
Connection ~ 1750 2500
Wire Wire Line
	1750 2500 1750 2875
Wire Wire Line
	1750 2875 1125 2875
Wire Wire Line
	825  2875 825  2800
Connection ~ 1750 2875
Wire Wire Line
	925  2800 925  2875
Connection ~ 925  2875
Wire Wire Line
	925  2875 825  2875
Wire Wire Line
	1025 2800 1025 2875
Connection ~ 1025 2875
Wire Wire Line
	1025 2875 925  2875
Wire Wire Line
	1125 2800 1125 2875
Connection ~ 1125 2875
Wire Wire Line
	1125 2875 1025 2875
Connection ~ 1800 1800
Wire Wire Line
	2125 1400 1675 1400
Wire Wire Line
	2125 1400 2125 2350
$Comp
L power:PWR_FLAG #FLG0103
U 1 1
P 1800 725
F 0 "#FLG0103" H 1800 800 50  0001 C CNN
F 1 "PWR_FLAG" H 1800 898 50  0001 C CNN
F 2 "" H 1800 725 50  0001 C CNN
F 3 "~" H 1800 725 50  0001 C CNN
	1    1800 725 
	1    0    0    -1  
$EndComp
Connection ~ 1800 725 
$Comp
L halo:C_NPOL C20
U 1 1
P 3225 7500
F 0 "C20" V 3275 7275 50  0000 L CNN
F 1 "100nF" V 3150 7175 50  0000 L CNN
F 2 "halo:C_0805_2012Metric" H 3225 7525 60  0001 C CNN
F 3 "" H 3225 7525 60  0000 C CNN
	1    3225 7500
	0    -1   -1   0   
$EndComp
Wire Wire Line
	3450 7300 3450 7500
Wire Wire Line
	3000 7500 3000 7100
Connection ~ 3000 7100
Wire Wire Line
	3000 7100 2625 7100
$Comp
L halo:C_NPOL C18
U 1 1
P 9575 2825
F 0 "C18" H 9600 2950 50  0000 L CNN
F 1 "100nF" H 9600 2675 50  0000 L CNN
F 2 "halo:C_0805_2012Metric" H 9575 2850 60  0001 C CNN
F 3 "" H 9575 2850 60  0000 C CNN
	1    9575 2825
	1    0    0    -1  
$EndComp
Wire Wire Line
	9575 3050 9775 3050
Connection ~ 9775 3050
Wire Wire Line
	9775 3050 9775 3100
Wire Wire Line
	9575 2600 9575 2350
Connection ~ 9575 2350
Wire Wire Line
	9575 2350 9400 2350
$Comp
L halo:C_NPOL C19
U 1 1
P 3100 4075
F 0 "C19" H 3150 4200 50  0000 L CNN
F 1 "100nF" H 3150 3925 50  0000 L CNN
F 2 "halo:C_0805_2012Metric" H 3100 4075 60  0001 C CNN
F 3 "" H 3100 4075 60  0001 C CNN
	1    3100 4075
	1    0    0    -1  
$EndComp
$Comp
L halo:C_NPOL C17
U 1 1
P 3975 1550
F 0 "C17" H 4025 1675 50  0000 L CNN
F 1 "100nF" H 4025 1400 50  0000 L CNN
F 2 "halo:C_0805_2012Metric" H 3975 1550 60  0001 C CNN
F 3 "" H 3975 1550 60  0001 C CNN
	1    3975 1550
	1    0    0    -1  
$EndComp
Wire Wire Line
	3100 3850 3100 3525
Connection ~ 3100 3525
Wire Wire Line
	3100 3525 2825 3525
Wire Wire Line
	3100 4300 3100 4975
Connection ~ 3100 4975
Wire Wire Line
	3100 4975 2825 4975
Wire Wire Line
	3975 1325 3975 725 
Wire Wire Line
	3975 1775 3975 2875
Wire Wire Line
	3475 1300 3775 1300
Wire Wire Line
	3775 1300 3775 2100
Wire Wire Line
	1675 2100 3775 2100
Wire Wire Line
	2325 1300 2325 1500
Connection ~ 2125 1400
Wire Wire Line
	3475 1400 3600 1400
Wire Wire Line
	3600 1400 3600 1700
Connection ~ 1800 1700
Wire Wire Line
	2125 1400 2975 1400
Wire Wire Line
	1800 1700 3600 1700
Wire Wire Line
	2975 1500 2325 1500
Connection ~ 2325 1500
Wire Wire Line
	2325 1500 2325 2350
Wire Wire Line
	3475 1500 3675 1500
Wire Wire Line
	3675 1500 3675 1800
Wire Wire Line
	1800 1800 3675 1800
Wire Wire Line
	3475 1600 3525 1600
Wire Wire Line
	3525 1600 3525 2200
Wire Wire Line
	1675 2200 3525 2200
Wire Wire Line
	2325 2875 2925 2875
Wire Wire Line
	1800 725  2925 725 
Wire Wire Line
	2975 1600 2925 1600
Wire Wire Line
	2925 1600 2925 2875
Connection ~ 2925 2875
Wire Wire Line
	2925 2875 3975 2875
Wire Wire Line
	2975 1300 2925 1300
Wire Wire Line
	2925 1300 2925 725 
Connection ~ 2925 725 
Wire Wire Line
	2925 725  3975 725 
$Comp
L halo:R2 R9
U 1 1
P 8850 3675
F 0 "R9" V 8800 3875 50  0000 C CNN
F 1 "220E" V 8850 3675 50  0000 C CNN
F 2 "halo:R_0805_2012Metric" H 8850 3675 60  0001 C CNN
F 3 "" H 8850 3675 60  0001 C CNN
	1    8850 3675
	0    1    1    0   
$EndComp
$Comp
L halo:R2 R10
U 1 1
P 8850 3775
F 0 "R10" V 8800 3975 50  0000 C CNN
F 1 "220E" V 8850 3775 50  0000 C CNN
F 2 "halo:R_0805_2012Metric" H 8850 3775 60  0001 C CNN
F 3 "" H 8850 3775 60  0001 C CNN
	1    8850 3775
	0    1    1    0   
$EndComp
Wire Wire Line
	10075 3675 9100 3675
Wire Wire Line
	9100 3775 10075 3775
Wire Wire Line
	8600 3775 8150 3775
Wire Wire Line
	8150 3675 8600 3675
Text Label 9625 3675 2    40   ~ 0
DAT
Text Label 9625 3775 2    40   ~ 0
CLK
Wire Wire Line
	8800 5500 8325 5500
Wire Wire Line
	8325 6100 8800 6100
Text Label 8325 6100 0    50   ~ 10
GND
Text Label 8325 5500 0    50   ~ 10
5V
Wire Wire Line
	7425 5700 8800 5700
$Comp
L halo:R2 R11
U 1 1
P 9750 3575
F 0 "R11" V 9675 3575 50  0000 C CNN
F 1 "0E" V 9750 3575 50  0000 C CNN
F 2 "halo:R_0805_2012Metric" H 9750 3575 60  0001 C CNN
F 3 "" H 9750 3575 60  0001 C CNN
	1    9750 3575
	0    1    1    0   
$EndComp
Wire Wire Line
	10075 3575 10050 3575
Wire Wire Line
	9500 3575 9450 3575
Wire Wire Line
	10050 3575 10050 3400
Wire Wire Line
	10050 3400 9450 3400
Wire Wire Line
	9450 3400 9450 3575
Connection ~ 10050 3575
Wire Wire Line
	10050 3575 10000 3575
Connection ~ 9450 3575
Wire Wire Line
	9450 3575 9400 3575
Text Notes 9450 3400 0    50   ~ 0
Cut jumper on 2nd PCB\nwhen using dual Halo's
$Comp
L halo:C_POL C27
U 1 1
P 10050 4300
F 0 "C27" H 10075 4450 50  0000 L CNN
F 1 "100uF" H 10075 4125 50  0000 L CNN
F 2 "halo:CP_Elec_6.3x7.7" H 10050 4300 60  0001 C CNN
F 3 "" H 10050 4300 60  0000 C CNN
	1    10050 4300
	1    0    0    -1  
$EndComp
Wire Wire Line
	10050 3575 10050 4100
Wire Wire Line
	10050 4550 10050 5000
Wire Wire Line
	10050 5000 9675 5000
Connection ~ 9675 5000
$Sheet
S 6425 5400 1000 800 
U 5FD196AC
F0 "LED_1" 40
F1 "LED_1.sch" 40
F2 "5V" I L 6425 5500 50 
F3 "GND" I L 6425 6100 50 
F4 "DAT" I L 6425 5700 50 
F5 "DAT_OUT1" I R 7425 5700 50 
$EndSheet
$Sheet
S 8800 5400 1000 800 
U 5FD09BA5
F0 "LED_2" 50
F1 "LED_2.sch" 50
F2 "5V" I L 8800 5500 50 
F3 "GND" I L 8800 6100 50 
F4 "DAT_OUT1" I L 8800 5700 50 
$EndSheet
$Comp
L halo:logo_halo G5
U 1 1
P 6000 7775
F 0 "G5" H 5925 7850 50  0000 R CNN
F 1 "logo_halo" H 6000 7850 50  0000 L CNN
F 2 "halo:logo_halo_10mm" H 6000 7775 50  0001 C CNN
F 3 "" H 6000 7775 50  0001 C CNN
	1    6000 7775
	1    0    0    -1  
$EndComp
$Comp
L halo:Conn_01x05 P7
U 1 1
P 10925 2400
F 0 "P7" H 10875 2775 50  0000 L CNN
F 1 "generic" V 11050 2400 50  0000 C CNB
F 2 "halo:generic_apds_9960_smd" H 10925 2400 50  0001 C CNN
F 3 "~" H 10925 2400 50  0001 C CNN
	1    10925 2400
	1    0    0    -1  
$EndComp
Wire Wire Line
	10725 2200 10400 2200
Wire Wire Line
	10400 2300 10725 2300
Wire Wire Line
	10725 2400 10400 2400
Wire Wire Line
	10400 2500 10725 2500
Wire Wire Line
	10725 2600 10575 2600
Text Label 10400 2200 0    50   ~ 10
5V
Text Label 10400 2300 0    50   ~ 10
GND
Text Label 10400 2400 0    50   ~ 10
SCL
Text Label 10400 2500 0    50   ~ 10
SDA
$Comp
L halo:I_O B21
U 1 1
P 10425 2600
F 0 "B21" H 10425 2700 40  0000 C CNN
F 1 "I_O" H 10425 2655 30  0001 C CNN
F 2 "halo:breakout_smd" H 10425 2600 60  0001 C CNN
F 3 "" H 10425 2600 60  0000 C CNN
	1    10425 2600
	-1   0    0    1   
$EndComp
$Comp
L Connector:Barrel_Jack_Switch J1
U 1 1
P 875 4425
F 0 "J1" H 625 4550 50  0000 C CNN
F 1 "12V_DC" H 875 4625 50  0000 C CNN
F 2 "halo:conn_barrel" H 925 4385 50  0001 C CNN
F 3 "~" H 925 4385 50  0001 C CNN
	1    875  4425
	1    0    0    -1  
$EndComp
Wire Wire Line
	1175 4325 1225 4325
Wire Wire Line
	1225 4325 1225 3525
Connection ~ 1225 3525
Wire Wire Line
	1225 3525 1275 3525
Wire Wire Line
	1175 4425 1225 4425
Wire Wire Line
	1225 4425 1225 4525
Wire Wire Line
	1225 4975 1575 4975
Connection ~ 1575 4975
Wire Wire Line
	1175 4525 1225 4525
Connection ~ 1225 4525
Wire Wire Line
	1225 4525 1225 4975
Text Notes 650  4750 0    50   ~ 0
Locking Barrel\nSocket
$EndSCHEMATC
